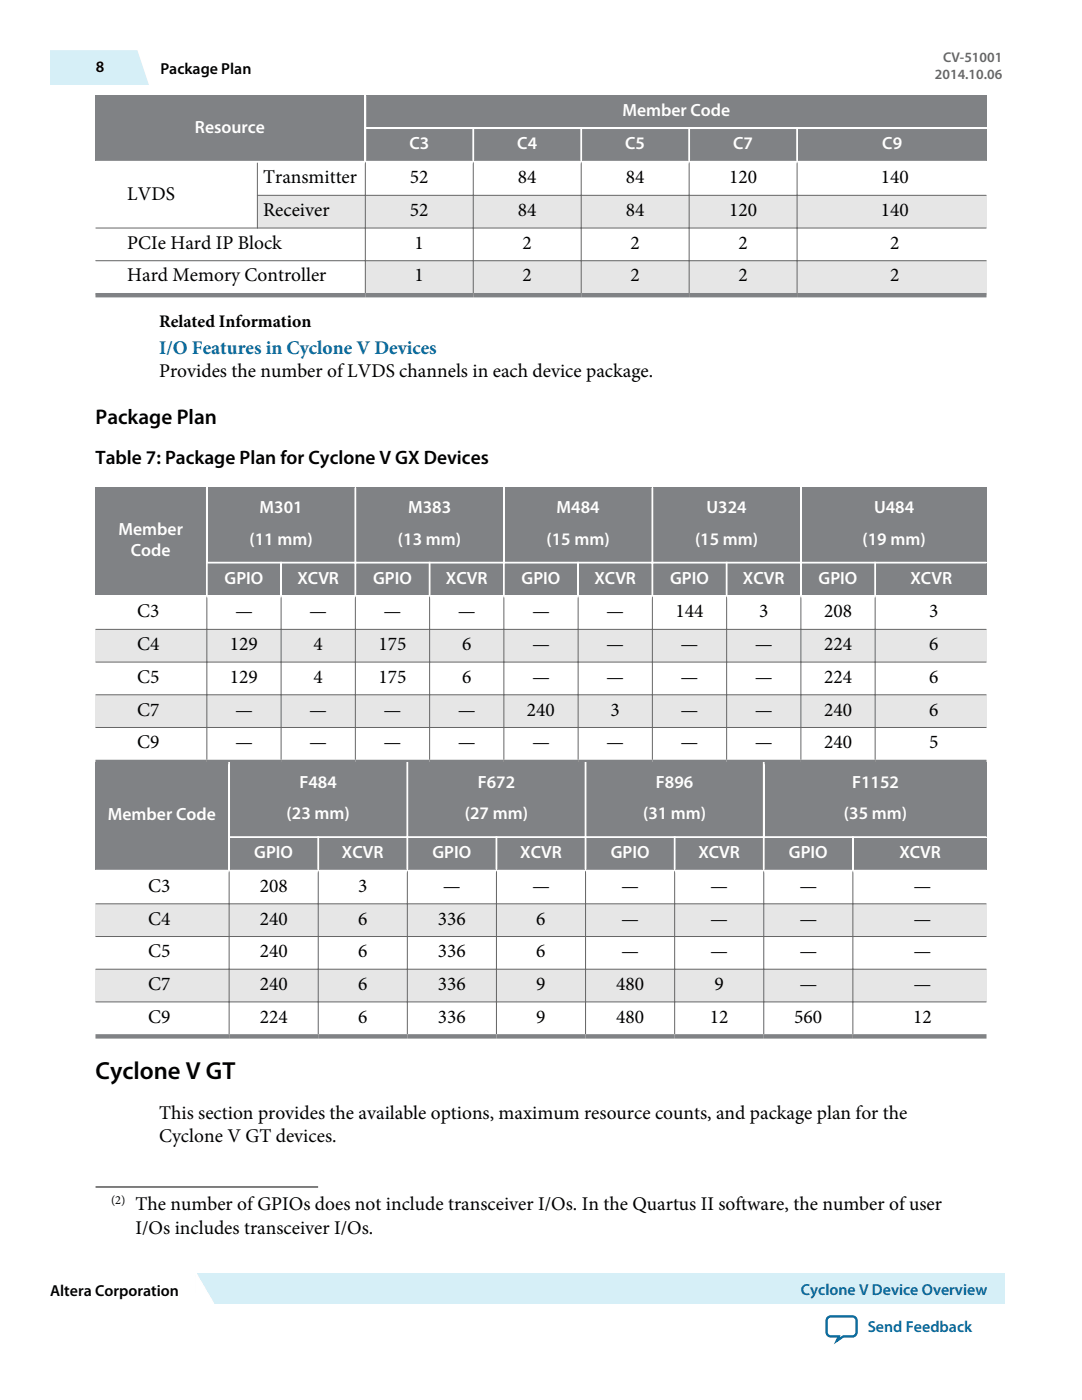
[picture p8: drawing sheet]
<svg xmlns="http://www.w3.org/2000/svg" width="216mm" height="279mm" viewBox="0 0 216 279" stroke-linecap="round" stroke-linejoin="round" font-family="sans-serif">
<g fill="#e6e6e6">
<path d="M19 39h177.8v6.5h-177.8z" fill-rule="evenodd"/>
<path d="M19 52h177.8v6.9h-177.8z" fill-rule="evenodd"/>
</g>
<g fill="#808285">
<path d="M19 19.1h53.7v13h-53.7z" fill-rule="evenodd"/>
<path d="M73.1 19.1h123.7v6.3h-123.7z" fill-rule="evenodd"/>
<path d="M73.1 25.8h21.2v6.3h-21.2z" fill-rule="evenodd"/>
<path d="M94.6 25.8h21.2v6.3h-21.2z" fill-rule="evenodd"/>
<path d="M116.1 25.8h21.2v6.3h-21.2z" fill-rule="evenodd"/>
<path d="M137.7 25.8h21.2v6.3h-21.2z" fill-rule="evenodd"/>
<path d="M159.2 25.8h37.6v6.3h-37.6z" fill-rule="evenodd"/>
</g>
<g fill="#fff">
<path d="M19 32.5h32.3v12.9h-32.3z" fill-rule="evenodd"/>
<path d="M19 45.6h53.8v6.3h-53.8z" fill-rule="evenodd"/>
<path d="M19 52.1h53.8v6.4h-53.8z" fill-rule="evenodd"/>
</g>
<path d="M72.9 19.1v13.4M72.7 25.6h124.1M94.4 25.4v6.9M116 25.4v6.9M137.5 25.4v6.9M159 25.4v6.9M196.8 32.3h-177.8" fill="none" stroke="#fff" stroke-width=".35"/>
<path d="M51.3 39h145.5M51.4 32.5v13.1M72.9 32.3v26.2M94.4 32.3v26.2M116 32.3v26.2M137.5 32.3v26.2M159 32.3v26.2M19 45.5h177.8M19 52h177.8" fill="none" stroke="#666" stroke-width=".2"/>
<path d="M19 58.9h177.8" fill="none" stroke="#808285" stroke-width=".88"/>
<g fill="#e6e6e6">
<path d="M19 125.6h177.8v6.5h-177.8z" fill-rule="evenodd"/>
<path d="M19 138.7h177.8v6.5h-177.8z" fill-rule="evenodd"/>
</g>
<g fill="#808285">
<path d="M19 97.3h22.1v21.5h-22.1z" fill-rule="evenodd"/>
<path d="M41.5 97.3h29.2v14.8h-29.2z" fill-rule="evenodd"/>
<path d="M71.1 97.3h29.3v14.8h-29.3z" fill-rule="evenodd"/>
<path d="M100.7 97.3h29.3v14.8h-29.3z" fill-rule="evenodd"/>
<path d="M130.4 97.3h29.2v14.8h-29.2z" fill-rule="evenodd"/>
<path d="M160 97.3h36.8v14.8h-36.8z" fill-rule="evenodd"/>
<path d="M41.5 112.5h14.4v6.3h-14.4z" fill-rule="evenodd"/>
<path d="M56.3 112.5h14.4v6.3h-14.4z" fill-rule="evenodd"/>
<path d="M71.1 112.5h14.4v6.3h-14.4z" fill-rule="evenodd"/>
<path d="M85.9 112.5h14.5v6.3h-14.5z" fill-rule="evenodd"/>
<path d="M100.7 112.5h14.5v6.3h-14.5z" fill-rule="evenodd"/>
<path d="M115.5 112.5h14.5v6.3h-14.5z" fill-rule="evenodd"/>
<path d="M130.4 112.5h14.4v6.3h-14.4z" fill-rule="evenodd"/>
<path d="M145.2 112.5h14.4v6.3h-14.4z" fill-rule="evenodd"/>
<path d="M160 112.5h14.4v6.3h-14.4z" fill-rule="evenodd"/>
<path d="M174.8 112.5h22v6.3h-22z" fill-rule="evenodd"/>
</g>
<path d="M41.3 97.3v21.9M70.9 97.3v21.7M100.5 97.3v21.7M130.2 97.3v21.7M159.8 97.3v21.7M19 119h177.8M41.1 112.3h155.7M56.1 112.1v6.9M85.7 112.1v6.9M115.4 112.1v6.9M145 112.1v6.9M174.6 112.1v6.9" fill="none" stroke="#fff" stroke-width=".35"/>
<g fill="none" stroke="#666" stroke-width=".2">
<path d="M41.3 119v32.6M56.1 119v32.6M70.9 119v32.6M85.7 119v32.6M100.5 119v32.6M115.4 119v32.6M130.2 119v32.6M145 119v32.6M159.8 119v32.6M174.6 119v32.6M19 125.6h177.8M19 132.1h177.8"/>
<path d="M19 138.7h177.8M19 145.2h177.8"/>
</g>
<path d="M19 152.1h177.8" fill="none" stroke="#808285" stroke-width=".88"/>
<g fill="#e6e6e6">
<path d="M19 180.4h177.8v6.5h-177.8z" fill-rule="evenodd"/>
<path d="M19 193.4h177.8v6.6h-177.8z" fill-rule="evenodd"/>
</g>
<g fill="#808285">
<path d="M19 152.1h26.5v21.5h-26.5z" fill-rule="evenodd"/>
<path d="M45.9 152.1h35.2v14.8h-35.2z" fill-rule="evenodd"/>
<path d="M81.5 152.1h35.2v14.8h-35.2z" fill-rule="evenodd"/>
<path d="M117 152.1h35.2v14.8h-35.2z" fill-rule="evenodd"/>
<path d="M152.6 152.1h44.2v14.8h-44.2z" fill-rule="evenodd"/>
<path d="M45.9 167.2h17.4v6.4h-17.4z" fill-rule="evenodd"/>
<path d="M63.7 167.2h17.4v6.4h-17.4z" fill-rule="evenodd"/>
<path d="M81.5 167.2h17.4v6.4h-17.4z" fill-rule="evenodd"/>
<path d="M99.2 167.2h17.5v6.4h-17.5z" fill-rule="evenodd"/>
<path d="M117 167.2h17.4v6.4h-17.4z" fill-rule="evenodd"/>
<path d="M134.8 167.2h17.4v6.4h-17.4z" fill-rule="evenodd"/>
<path d="M152.6 167.2h17.4v6.4h-17.4z" fill-rule="evenodd"/>
<path d="M170.4 167.2h26.4v6.4h-26.4z" fill-rule="evenodd"/>
</g>
<path d="M45.7 152.1v21.8M81.3 152.1v21.7M116.8 152.1v21.7M152.4 152.1v21.7M19 173.8h177.8M45.5 167.1h151.3M63.5 166.9v6.9M99.1 166.9v6.9M134.6 166.9v6.9M170.2 166.9v6.9" fill="none" stroke="#fff" stroke-width=".35"/>
<path d="M45.7 173.8v32.6M63.5 173.8v32.6M81.3 173.8v32.6M99.1 173.8v32.6M116.8 173.8v32.6M134.6 173.8v32.6M152.4 173.8v32.6M170.2 173.8v32.6M19 180.4h177.8M19 186.9h177.8M19 193.4h177.8M19 200h177.8" fill="none" stroke="#666" stroke-width=".2"/>
<path d="M19 206.8h177.8" fill="none" stroke="#808285" stroke-width=".88"/>
<path d="M19 236.9h44.5" fill="none" stroke="#000" stroke-width=".2"/>
<path d="M9.9 10h17.5l2.6 6.8h-20.1z" fill="#d6eff7"/>
<path d="M39 254h161.5v6.2h-161.5z" fill-rule="evenodd" fill="#d6eff7"/>
<path d="M39.1 254l4.4 6.2h-4.5z" fill="#fff"/>
<path d="M39 260.2l.1-6.2 3.6 6.2" fill="none" stroke="#fff" stroke-width=".27"/>
<path d="M165.2 263l.6-.3h4.3a.85 .85 0 0 1 .8 .9v2.3a.85 .85 0 0 1-.8 .8h-1.8l-1.4 .9 .5-.9h-1.6a.85 .85 0 0 1-.9-.8v-2.3z" fill="none" stroke="#0065a4" stroke-width=".46"/>
<text font-size="4.9" x="19" y="215.3">Cyclone V GT</text>
<text font-size="4.2" x="19.1" y="84.5">Package Plan</text>
<g font-size="3.9">
<text x="25.4" y="39.8">LVDS</text>
<text x="52.5" y="36.5">Transmitter</text>
<text x="81.8" y="36.5">52</text>
<text x="103.3" y="36.5">84</text>
<text x="124.9" y="36.5">84</text>
<text x="145.5" y="36.5">120</text>
<text x="175.7" y="36.5">140</text>
<text x="52.5" y="43.1">Receiver</text>
<text x="81.8" y="43.1">52</text>
<text x="103.3" y="43.1">84</text>
<text x="124.9" y="43.1">84</text>
<text x="145.5" y="43.1">120</text>
<text x="175.7" y="43.1">140</text>
<text x="25.4" y="49.7">PCIe Hard IP Block</text>
<text x="82.7" y="49.7">1</text>
<text x="104.3" y="49.7">2</text>
<text x="125.8" y="49.7">2</text>
<text x="147.3" y="49.7">2</text>
<text x="177.6" y="49.7">2</text>
<text x="25.4" y="56.2">Hard Memory Controller</text>
<text x="82.7" y="56.2">1</text>
<text x="104.3" y="56.2">2</text>
<text x="125.8" y="56.2">2</text>
<text x="147.3" y="56.2">2</text>
<text x="177.6" y="56.2">2</text>
<text x="31.8" y="75.2">Provides the number of LVDS channels in each device package.</text>
<text x="19" y="92.6">Table 7: Package Plan for Cyclone V GX Devices</text>
<text x="27.4" y="123.2">C3</text>
<text x="46.9" y="123.2">—</text>
<text x="61.7" y="123.2">—</text>
<text x="76.5" y="123.2">—</text>
<text x="91.3" y="123.2">—</text>
<text x="106.2" y="123.2">—</text>
<text x="121" y="123.2">—</text>
<text x="134.8" y="123.2">144</text>
<text x="151.5" y="123.2">3</text>
<text x="164.4" y="123.2">208</text>
<text x="185.4" y="123.2">3</text>
<text x="27.4" y="129.8">C4</text>
<text x="45.9" y="129.8">129</text>
<text x="62.6" y="129.8">4</text>
<text x="75.5" y="129.8">175</text>
<text x="92.2" y="129.8">6</text>
<text x="106.2" y="129.8">—</text>
<text x="121" y="129.8">—</text>
<text x="135.8" y="129.8">—</text>
<text x="150.6" y="129.8">—</text>
<text x="164.4" y="129.8">224</text>
<text x="185.4" y="129.8">6</text>
<text x="27.4" y="136.3">C5</text>
<text x="45.9" y="136.3">129</text>
<text x="62.6" y="136.3">4</text>
<text x="75.5" y="136.3">175</text>
<text x="92.2" y="136.3">6</text>
<text x="106.2" y="136.3">—</text>
<text x="121" y="136.3">—</text>
<text x="135.8" y="136.3">—</text>
<text x="150.6" y="136.3">—</text>
<text x="164.4" y="136.3">224</text>
<text x="185.4" y="136.3">6</text>
<text x="27.4" y="142.8">C7</text>
<text x="46.9" y="142.8">—</text>
<text x="61.7" y="142.8">—</text>
<text x="76.5" y="142.8">—</text>
<text x="91.3" y="142.8">—</text>
<text x="105.2" y="142.8">240</text>
<text x="121.8" y="142.8">3</text>
<text x="135.8" y="142.8">—</text>
<text x="150.6" y="142.8">—</text>
<text x="164.4" y="142.8">240</text>
<text x="185.4" y="142.8">6</text>
<text x="27.4" y="149.3">C9</text>
<text x="46.9" y="149.3">—</text>
<text x="61.7" y="149.3">—</text>
<text x="76.5" y="149.3">—</text>
<text x="91.3" y="149.3">—</text>
<text x="106.2" y="149.3">—</text>
<text x="121" y="149.3">—</text>
<text x="135.8" y="149.3">—</text>
<text x="150.6" y="149.3">—</text>
<text x="164.4" y="149.3">240</text>
<text x="185.4" y="149.3">5</text>
<text x="29.6" y="178">C3</text>
<text x="51.8" y="178">208</text>
<text x="71.5" y="178">3</text>
<text x="88.4" y="178">—</text>
<text x="106.2" y="178">—</text>
<text x="123.9" y="178">—</text>
<text x="141.7" y="178">—</text>
<text x="159.5" y="178">—</text>
<text x="182.3" y="178">—</text>
<text x="29.6" y="184.5">C4</text>
<text x="51.8" y="184.5">240</text>
<text x="71.5" y="184.5">6</text>
<text x="87.4" y="184.5">336</text>
<text x="107" y="184.5">6</text>
<text x="123.9" y="184.5">—</text>
<text x="141.7" y="184.5">—</text>
<text x="159.5" y="184.5">—</text>
<text x="182.3" y="184.5">—</text>
<text x="29.6" y="191">C5</text>
<text x="51.8" y="191">240</text>
<text x="71.5" y="191">6</text>
<text x="87.4" y="191">336</text>
<text x="107" y="191">6</text>
<text x="123.9" y="191">—</text>
<text x="141.7" y="191">—</text>
<text x="159.5" y="191">—</text>
<text x="182.3" y="191">—</text>
<text x="29.6" y="197.6">C7</text>
<text x="51.8" y="197.6">240</text>
<text x="71.5" y="197.6">6</text>
<text x="87.4" y="197.6">336</text>
<text x="107" y="197.6">9</text>
<text x="122.9" y="197.6">480</text>
<text x="142.6" y="197.6">9</text>
<text x="159.5" y="197.6">—</text>
<text x="182.3" y="197.6">—</text>
<text x="29.6" y="204.1">C9</text>
<text x="51.8" y="204.1">224</text>
<text x="71.5" y="204.1">6</text>
<text x="87.4" y="204.1">336</text>
<text x="107" y="204.1">9</text>
<text x="122.9" y="204.1">480</text>
<text x="141.6" y="204.1">12</text>
<text x="158.5" y="204.1">560</text>
<text x="182.2" y="204.1">12</text>
<text x="31.7" y="223.2">This section provides the available options, maximum resource counts, and package plan for the</text>
<text x="31.7" y="227.9">Cyclone V GT devices.</text>
<text x="27" y="241.5">The number of GPIOs does not include transceiver I/Os. In the Quartus II software, the number of user</text>
<text x="27" y="246.2">I/Os includes transceiver I/Os.</text>
</g>
<text font-size="3.9" fill="#069" x="31.8" y="70.6">I/O Features in Cyclone V Devices</text>
<g font-size="3.5" fill="#fff">
<text x="124.2" y="23.1">Member Code</text>
<text x="38.9" y="26.5">Resource</text>
<text x="81.7" y="29.8">C3</text>
<text x="103.2" y="29.8">C4</text>
<text x="124.8" y="29.8">C5</text>
<text x="146.3" y="29.8">C7</text>
<text x="176.1" y="29.8">C9</text>
<text x="23.6" y="106.8">Member</text>
<text x="51.8" y="102.4">M301</text>
<text x="81.4" y="102.4">M383</text>
<text x="111.1" y="102.4">M484</text>
<text x="141" y="102.4">U324</text>
<text x="174.4" y="102.4">U484</text>
<text x="26.1" y="111.1">Code</text>
<text x="49.8" y="108.8">(11 mm)</text>
<text x="79.4" y="108.8">(13 mm)</text>
<text x="109" y="108.8">(15 mm)</text>
<text x="138.7" y="108.8">(15 mm)</text>
<text x="172.1" y="108.8">(19 mm)</text>
<text x="44.8" y="116.5">GPIO</text>
<text x="59.4" y="116.5">XCVR</text>
<text x="74.5" y="116.5">GPIO</text>
<text x="89" y="116.5">XCVR</text>
<text x="104.1" y="116.5">GPIO</text>
<text x="118.6" y="116.5">XCVR</text>
<text x="133.7" y="116.5">GPIO</text>
<text x="148.3" y="116.5">XCVR</text>
<text x="163.4" y="116.5">GPIO</text>
<text x="181.7" y="116.5">XCVR</text>
<text x="59.8" y="157.2">F484</text>
<text x="95.3" y="157.2">F672</text>
<text x="130.9" y="157.2">F896</text>
<text x="170" y="157.2">F1152</text>
<text x="21.5" y="163.7">Member Code</text>
<text x="57.2" y="163.5">(23 mm)</text>
<text x="92.8" y="163.5">(27 mm)</text>
<text x="128.3" y="163.5">(31 mm)</text>
<text x="168.4" y="163.5">(35 mm)</text>
<text x="50.7" y="171.3">GPIO</text>
<text x="68.2" y="171.3">XCVR</text>
<text x="86.3" y="171.3">GPIO</text>
<text x="103.8" y="171.3">XCVR</text>
<text x="121.9" y="171.3">GPIO</text>
<text x="139.4" y="171.3">XCVR</text>
<text x="157.4" y="171.3">GPIO</text>
<text x="179.5" y="171.3">XCVR</text>
</g>
<text font-size="3.5" x="31.7" y="65.4">Related Information</text>
<g font-size="3.2">
<text x="19.2" y="14.4">8</text>
<text x="32" y="14.7">Package Plan</text>
<text x="10" y="258.7">Altera Corporation</text>
</g>
<g font-size="3.2" fill="#069">
<text x="159.8" y="258.4">Cyclone V Device Overview</text>
<text x="173.1" y="265.9">Send Feedback</text>
</g>
<g font-size="2.8" fill="#666">
<text x="186.6" y="15.8">2014.10.06</text>
<text x="188.2" y="12.4">CV-51001</text>
</g>
<text font-size="2.5" x="22.2" y="240.3">(2)</text>
</svg>
